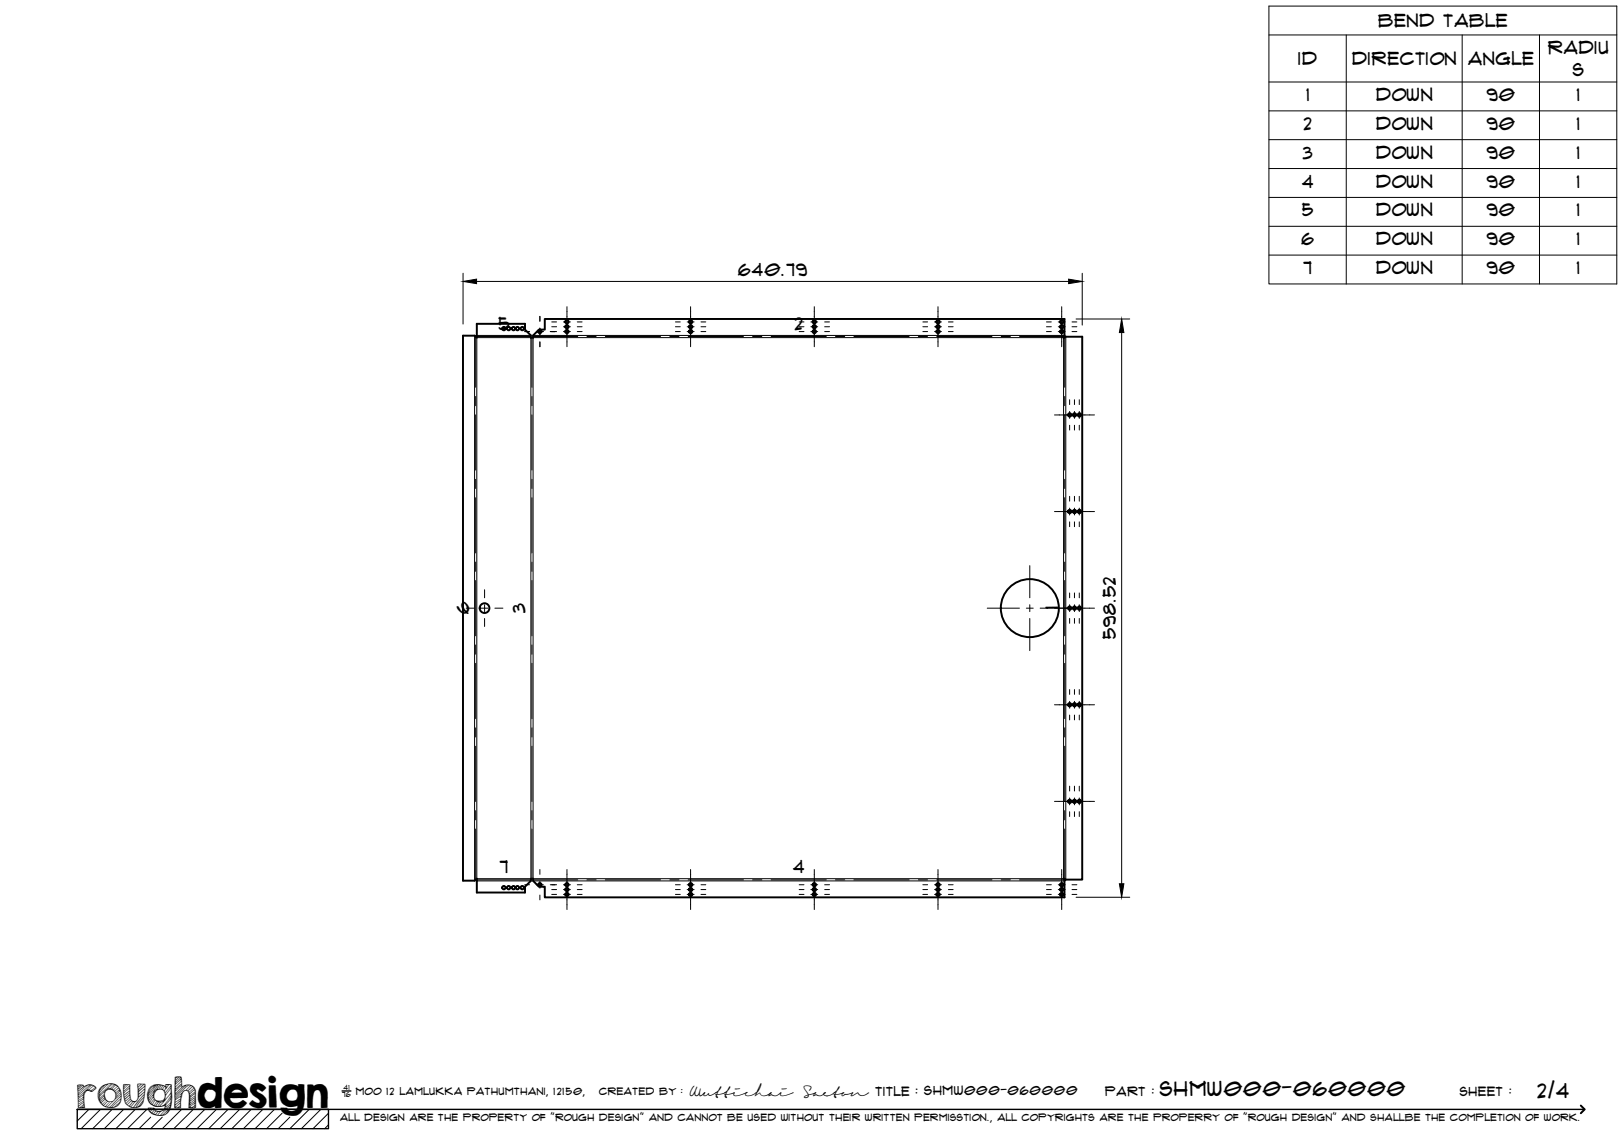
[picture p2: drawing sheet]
<svg xmlns="http://www.w3.org/2000/svg" width="420mm" height="297mm" viewBox="0 0 420 297" stroke-linecap="round" stroke-linejoin="round" font-family="sans-serif">
<!-- layer: Visible -->
<g fill="none" stroke="#000" stroke-width=".51">
<path d="M119.8 86.9h3l.6 .5v-3.6h12.4v1.5l1.5 1.5 .1 .6h.5v-.6l1.5-1.5h1.5v-2.8h134.5v4.4l-.2 .5 .4-.3h4.4v140.5h-4.4l-.4-.2 .2 .4v4.4h-134.5v-2.8h-1.5l-1.5-1.5v-.5h-.5l-.1 .5-1.5 1.5v1.5h-12.4v-3.5l-.6 .5h-3z"/>
<circle cx="130.4" cy="85" r=".43"/>
<circle cx="131.6" cy="85" r=".43"/>
<circle cx="132.9" cy="85" r=".43"/>
<circle cx="133.9" cy="85" r=".43"/>
<circle cx="135.1" cy="85" r=".43"/>
<circle cx="139.7" cy="85.8" r=".43"/>
<circle cx="146.7" cy="83.3" r=".43"/>
<circle cx="146.7" cy="85.8" r=".43"/>
<circle cx="146.7" cy="84.5" r=".43"/>
<circle cx="178.7" cy="85.8" r=".43"/>
<circle cx="178.7" cy="83.3" r=".43"/>
<circle cx="178.7" cy="84.5" r=".43"/>
<circle cx="210.7" cy="83.3" r=".43"/>
<circle cx="210.7" cy="85.8" r=".43"/>
<circle cx="210.7" cy="84.5" r=".43"/>
<circle cx="242.7" cy="83.3" r=".43"/>
<circle cx="242.7" cy="84.5" r=".43"/>
<circle cx="242.7" cy="85.8" r=".43"/>
<circle cx="274.7" cy="84.5" r=".43"/>
<circle cx="274.7" cy="83.3" r=".43"/>
<circle cx="274.7" cy="85.8" r=".43"/>
<circle cx="276.7" cy="107.4" r=".43"/>
<circle cx="278" cy="107.4" r=".43"/>
<circle cx="279.3" cy="107.4" r=".43"/>
<circle cx="276.7" cy="132.4" r=".43"/>
<circle cx="278" cy="132.4" r=".43"/>
<circle cx="279.3" cy="132.4" r=".43"/>
<circle cx="125.4" cy="157.3" r="1.26"/>
<circle cx="266.4" cy="157.4" r="7.5"/>
<circle cx="276.7" cy="157.3" r=".43"/>
<circle cx="278" cy="157.3" r=".43"/>
<circle cx="279.3" cy="157.3" r=".43"/>
<circle cx="276.7" cy="182.3" r=".43"/>
<circle cx="278" cy="182.3" r=".43"/>
<circle cx="279.3" cy="182.3" r=".43"/>
<circle cx="276.7" cy="207.3" r=".43"/>
<circle cx="278" cy="207.3" r=".43"/>
<circle cx="279.3" cy="207.3" r=".43"/>
<circle cx="130.4" cy="229.7" r=".43"/>
<circle cx="131.6" cy="229.7" r=".43"/>
<circle cx="132.9" cy="229.7" r=".43"/>
<circle cx="133.9" cy="229.7" r=".43"/>
<circle cx="135.1" cy="229.7" r=".43"/>
<circle cx="139.7" cy="228.9" r=".43"/>
<circle cx="146.7" cy="230.2" r=".43"/>
<circle cx="146.7" cy="231.4" r=".43"/>
<circle cx="146.7" cy="228.9" r=".43"/>
<circle cx="178.7" cy="228.9" r=".43"/>
<circle cx="178.7" cy="231.4" r=".43"/>
<circle cx="178.7" cy="230.2" r=".43"/>
<circle cx="210.7" cy="231.4" r=".43"/>
<circle cx="210.7" cy="230.2" r=".43"/>
<circle cx="210.7" cy="228.9" r=".43"/>
<circle cx="242.7" cy="228.9" r=".43"/>
<circle cx="242.7" cy="230.2" r=".43"/>
<circle cx="242.7" cy="231.4" r=".43"/>
<circle cx="274.7" cy="230.2" r=".43"/>
<circle cx="274.7" cy="231.4" r=".43"/>
<circle cx="274.7" cy="228.9" r=".43"/>
</g>
<g fill="#000">
<circle cx="275.2" cy="87.4" r=".25"/>
<circle cx="275.2" cy="227.4" r=".25"/>
</g>
<!-- layer: Bend Center -->
<g fill="none" stroke="#000" stroke-width=".26">
<path d="M123.1 87.1v13.1M123.4 87.1h14M137.6 87.4v12.8M137.9 87.1h11.6M151.8 87.1h2.4M156.6 87.1h14.3M173.3 87.1h2.4M178.1 87.1h14.2M194.7 87.1h2.4M199.5 87.1h14.3M216.2 87.1h2.3M220.9 87.1h14.3"/>
<path d="M237.6 87.1h2.4M242.4 87.1h14.2M259 87.1h2.4M263.8 87.1h11.5M275.5 87.2v13M123.1 102.6v2.4M123.1 107.3v14.3M137.6 102.6v2.4M137.6 107.3v14.3M275.5 102.6v2.4M275.5 107.3v14.3M123.1 124v2.4"/>
<path d="M123.1 128.8v14.3M137.6 124v2.4M137.6 128.8v14.3M275.5 124v2.4M275.5 128.8v14.3M123.1 145.4v2.4M123.1 150.2v14.3M137.6 145.4v2.4M137.6 150.2v14.3M275.5 145.4v2.4M275.5 150.2v14.3M123.1 166.9v2.4"/>
<path d="M123.1 171.6v14.3M137.6 166.9v2.4M137.6 171.6v14.3M275.5 166.9v2.4M275.5 171.6v14.3M123.1 188.3v2.4M123.1 193.1v14.3M137.6 188.3v2.4M137.6 193.1v14.3M275.5 188.3v2.4M275.5 193.1v14.3M123.1 209.7v2.4"/>
<path d="M123.1 214.5v13.1M137.6 209.7v2.4M137.6 214.5v12.9M275.5 209.7v2.4M275.5 214.5v13M123.4 227.7h14M137.9 227.7h11.6M151.8 227.7h2.4M156.6 227.7h14.3M173.3 227.7h2.4M178.1 227.7h14.2M194.7 227.7h2.4"/>
<path d="M199.5 227.7h14.3M216.2 227.7h2.3M220.9 227.7h14.3M237.6 227.7h2.4M242.4 227.7h14.2M259 227.7h2.4M263.8 227.7h11.5"/>
</g>
<!-- layer: Visible Narrow -->
<path d="M122.8 86.9v141M123.4 87.4h14v140h-14zM123.4 86.8h13.9M137.9 87.4h137.3v140h-137.3zM137.9 86.8h137.5M275.7 87.1v140.5M123.4 227.9h13.9M137.9 227.9h137.5" fill="none" stroke="#000" stroke-width=".26"/>
<!-- layer: TitleBlock -->
<path d="M20 287h65v5h-65zM20 287h390M88.5 282.3h2.3" fill="none" stroke="#000" stroke-width=".36"/>
<path d="M409 286.1l1 .9-1 1" fill="none" stroke="#000" stroke-width=".51"/>
<g fill="none" stroke="#000" stroke-width=".26">
<path d="M23 287l-3 3.1M26 287l-5 5M29 287l-5 5M32 287l-5 5M35 287l-5 5M38 287l-5 5M39 289.1l-3 2.9M42 289.1l-3 2.9M47 287l-5 5M50 287l-5 5M53 287l-5 5M56 287l-5 5"/>
<path d="M59 287l-5 5M62 287l-5 5M65 287l-5 5M68 287l-5 5M71 287l-5 5M73 288l-4 4M75 289.1l-3 2.9M80 287l-5 5M83 287l-5 5M85 288l-4 4M85 291l-1 1"/>
</g>
<!-- layer: Smart Centers -->
<g fill="none" stroke="#000" stroke-width=".26">
<path d="M146.7 79.4v10.3M178.7 79.4v10.3M210.7 79.4v10.3M242.7 79.4v10.3M274.7 79.4v10.3M135.8 85.8h1.2M138.8 85.8h1.8M139.7 81.9v1.2M139.7 84.9v1.8M139.7 88.5v1.2M142.4 85.8h1.6M142.7 83.3h1.3"/>
<path d="M142.7 84.5h1.3M145.8 85.8h1.8M145.8 83.3h1.8M145.8 84.5h1.8M149.4 85.8h1.2M149.4 83.3h1.2M149.4 84.5h1.2M174.8 85.8h1.2M174.8 83.3h1.2M174.8 84.5h1.2M177.8 85.8h1.8M177.8 83.3h1.8"/>
<path d="M177.8 84.5h1.8M181.4 85.8h1.2M181.4 83.3h1.2M181.4 84.5h1.2M206.8 85.8h1.2M206.8 83.3h1.2M206.8 84.5h1.2M209.8 85.8h1.8M209.8 83.3h1.8M209.8 84.5h1.8M213.4 85.8h1.2M213.4 83.3h1.2"/>
<path d="M213.4 84.5h1.2M238.8 85.8h1.2M238.8 83.3h1.2M238.8 84.5h1.2M241.8 85.8h1.8M241.8 83.3h1.8M241.8 84.5h1.8M245.4 85.8h1.2M245.4 83.3h1.2M245.4 84.5h1.2M270.7 85.8h1.3M270.7 83.3h1.3"/>
<path d="M270.7 84.5h1.3M273.8 85.8h1.8M273.8 83.3h1.8M273.8 84.5h1.8M277.3 85.8h1.3M277.3 83.3h1.3M277.3 84.5h1.3M272.8 107.4h10.4M276.7 103.4v1.3M276.7 106.5v1.8M276.7 110v1.3M278 103.4v1.3"/>
<path d="M278 106.5v1.8M278 110v1.3M279.2 103.4v1.3M279.2 106.5v1.8M279.2 110v1.3M272.8 132.4h10.4M276.7 128.4v1.3M276.7 131.5v1.8M276.7 135v1.3M278 128.4v1.3M278 131.5v1.8M278 135v1.3"/>
<path d="M279.2 128.4v1.3M279.2 131.5v1.8M279.2 135v1.3M120.6 157.4h2.1M124.5 157.4h1.8M125.4 152.6v2.1M125.4 156.5v1.7M128 157.4h2.1M255.4 157.4h8.3M265.5 157.4h1.8M266.4 146.4v8.3M266.4 156.5v1.7"/>
<path d="M269.1 157.4h14.1M276.7 153.4v1.3M276.7 156.5v1.7M278 153.4v1.3M278 156.5v1.7M279.2 153.4v1.3M279.2 156.5v1.7M125.4 160v2.1M266.4 160v8.3M276.7 160v1.3M276.7 178.4v1.3M278 160v1.3"/>
<path d="M278 178.4v1.3M279.2 160v1.3M279.2 178.4v1.3M272.8 182.4h10.4M276.7 181.5v1.7M276.7 185v1.3M278 181.5v1.7M278 185v1.3M279.2 181.5v1.7M279.2 185v1.3M272.8 207.4h10.4M276.7 203.4v1.3"/>
<path d="M276.7 206.5v1.7M276.7 210v1.3M278 203.4v1.3M278 206.5v1.7M278 210v1.3M279.2 203.4v1.3M279.2 206.5v1.7M279.2 210v1.3M135.8 228.9h1.2M138.8 228.9h1.8M139.7 225v1.2M139.7 228v1.8"/>
<path d="M139.7 231.6v1.2M142.4 228.9h1.6M142.7 231.4h1.3M142.7 230.2h1.3M145.8 231.4h1.8M145.8 228.9h1.8M145.8 230.2h1.8M146.7 225v10.3M149.4 231.4h1.2M149.4 228.9h1.2M149.4 230.2h1.2M174.8 231.4h1.2"/>
<path d="M174.8 228.9h1.2M174.8 230.2h1.2M177.8 231.4h1.8M177.8 228.9h1.8M177.8 230.2h1.8M178.7 225v10.3M181.4 231.4h1.2M181.4 228.9h1.2M181.4 230.2h1.2M206.8 231.4h1.2M206.8 228.9h1.2M206.8 230.2h1.2"/>
<path d="M209.8 231.4h1.8M209.8 228.9h1.8M209.8 230.2h1.8M210.7 225v10.3M213.4 231.4h1.2M213.4 228.9h1.2M213.4 230.2h1.2M238.8 231.4h1.2M238.8 228.9h1.2M238.8 230.2h1.2M241.8 231.4h1.8M241.8 228.9h1.8"/>
<path d="M241.8 230.2h1.8M242.7 225v10.3M245.4 231.4h1.2M245.4 228.9h1.2M245.4 230.2h1.2M270.7 231.4h1.3M270.7 228.9h1.3M270.7 230.2h1.3M273.8 231.4h1.8M273.8 228.9h1.8M273.8 230.2h1.8M274.7 225v10.3"/>
<path d="M277.3 231.4h1.3M277.3 228.9h1.3M277.3 230.2h1.3"/>
</g>
<!-- layer: Bend Tables -->
<path d="M328.3 1.6h90v71.9h-90zM328.3 9h90M348.3 9v64.5M378.3 9v64.5M398.3 9v64.5M328.3 21.2h90M328.3 28.7h90M328.3 36.1h90M328.3 43.6h90M328.3 51.1h90M328.3 58.6h90M328.3 66h90" fill="none" stroke="#000" stroke-width=".26"/>
<!-- layer: FD_Dimensions -->
<path d="M119.8 70.7v13.1M123.3 72.8h153.2M280 70.7v13.4M278.4 82.5h13.9M290.2 86v142.7M278.4 232.2h13.9" fill="none" stroke="#000" stroke-width=".26"/>
<path d="M119.8 72.8l3.5-.6v1.2zM276.5 72.2l3.5 .6-3.5 .6zM290.2 82.5l.6 3.5h-1.2zM289.6 228.7h1.2l-.6 3.5z" fill="#000" stroke="#000" stroke-width=".26"/>
<text font-size="9.7" x="19.9" y="286.8">roughdesign</text>
<g font-size="5.3">
<text x="300.1" y="283.6">SHMW000-060000</text>
<text x="397.8" y="284">2/4</text>
</g>
<g font-size="4.6">
<text x="356.6" y="7">Bend Table</text>
<text x="335.9" y="16.9">ID</text>
<text x="349.8" y="16.8">Direction</text>
<text x="379.8" y="16.9">Angle</text>
<text x="400.5" y="13.9">Radiu</text>
<text x="406.9" y="19.8">s</text>
<text x="338" y="26.1">1</text>
<text x="356" y="26.1">Down</text>
<text x="384.6" y="26.1">90</text>
<text x="408" y="26.1">1</text>
<text x="337.3" y="33.6">2</text>
<text x="356" y="33.6">Down</text>
<text x="384.6" y="33.6">90</text>
<text x="408" y="33.6">1</text>
<text x="337.1" y="41">3</text>
<text x="356" y="41.1">Down</text>
<text x="384.6" y="41">90</text>
<text x="408" y="41">1</text>
<text x="336.9" y="48.5">4</text>
<text x="356" y="48.5">Down</text>
<text x="384.6" y="48.5">90</text>
<text x="408" y="48.5">1</text>
<text x="336.9" y="56">5</text>
<text x="356" y="56">Down</text>
<text x="384.6" y="56">90</text>
<text x="408" y="56">1</text>
<text x="336.7" y="63.4">6</text>
<text x="356" y="63.5">Down</text>
<text x="384.6" y="63.4">90</text>
<text x="408" y="63.4">1</text>
<text x="191" y="71.4">640.79</text>
<text x="337.2" y="70.9">7</text>
<text x="356" y="70.9">Down</text>
<text x="384.6" y="70.9">90</text>
<text x="408" y="70.9">1</text>
<text x="128.9" y="85.4">5</text>
<text x="205.6" y="85.3">2</text>
<text x="121.3" y="158.9" transform="rotate(-90 121.3 158.9)">6</text>
<text x="135.9" y="158.6" transform="rotate(-90 135.9 158.6)">3</text>
<text x="273.7" y="157.7" transform="rotate(-90 273.7 157.7)">1</text>
<text x="288.7" y="165.5" transform="rotate(-90 288.7 165.5)">598.52</text>
<text x="129.3" y="225.9">7</text>
<text x="205.2" y="225.9">4</text>
</g>
<g font-size="3.4">
<text x="178.3" y="283.5">Wuttichai</text>
<text x="208.1" y="283.5">Saeton title : SHMW000-060000</text>
</g>
<g font-size="3.3">
<text x="286" y="283.5">Part :</text>
<text x="377.7" y="283.5">sheet :</text>
</g>
<g font-size="2.7">
<text x="92.1" y="283.3">moo 12 Lamlukka pathumthani, 12150,</text>
<text x="155" y="283.3">created by :</text>
</g>
<text font-size="2.6" x="88" y="290.1">all design are the property of &quot;rough design&quot; and cannot be used without their written permisstion., all copyrights are the properry of &quot;rough design&quot; and shallbe the completion of work.</text>
<g font-size="1.9">
<text x="88.5" y="283.9">76</text>
<text x="88.9" y="282.1">41</text>
</g>
</svg>
